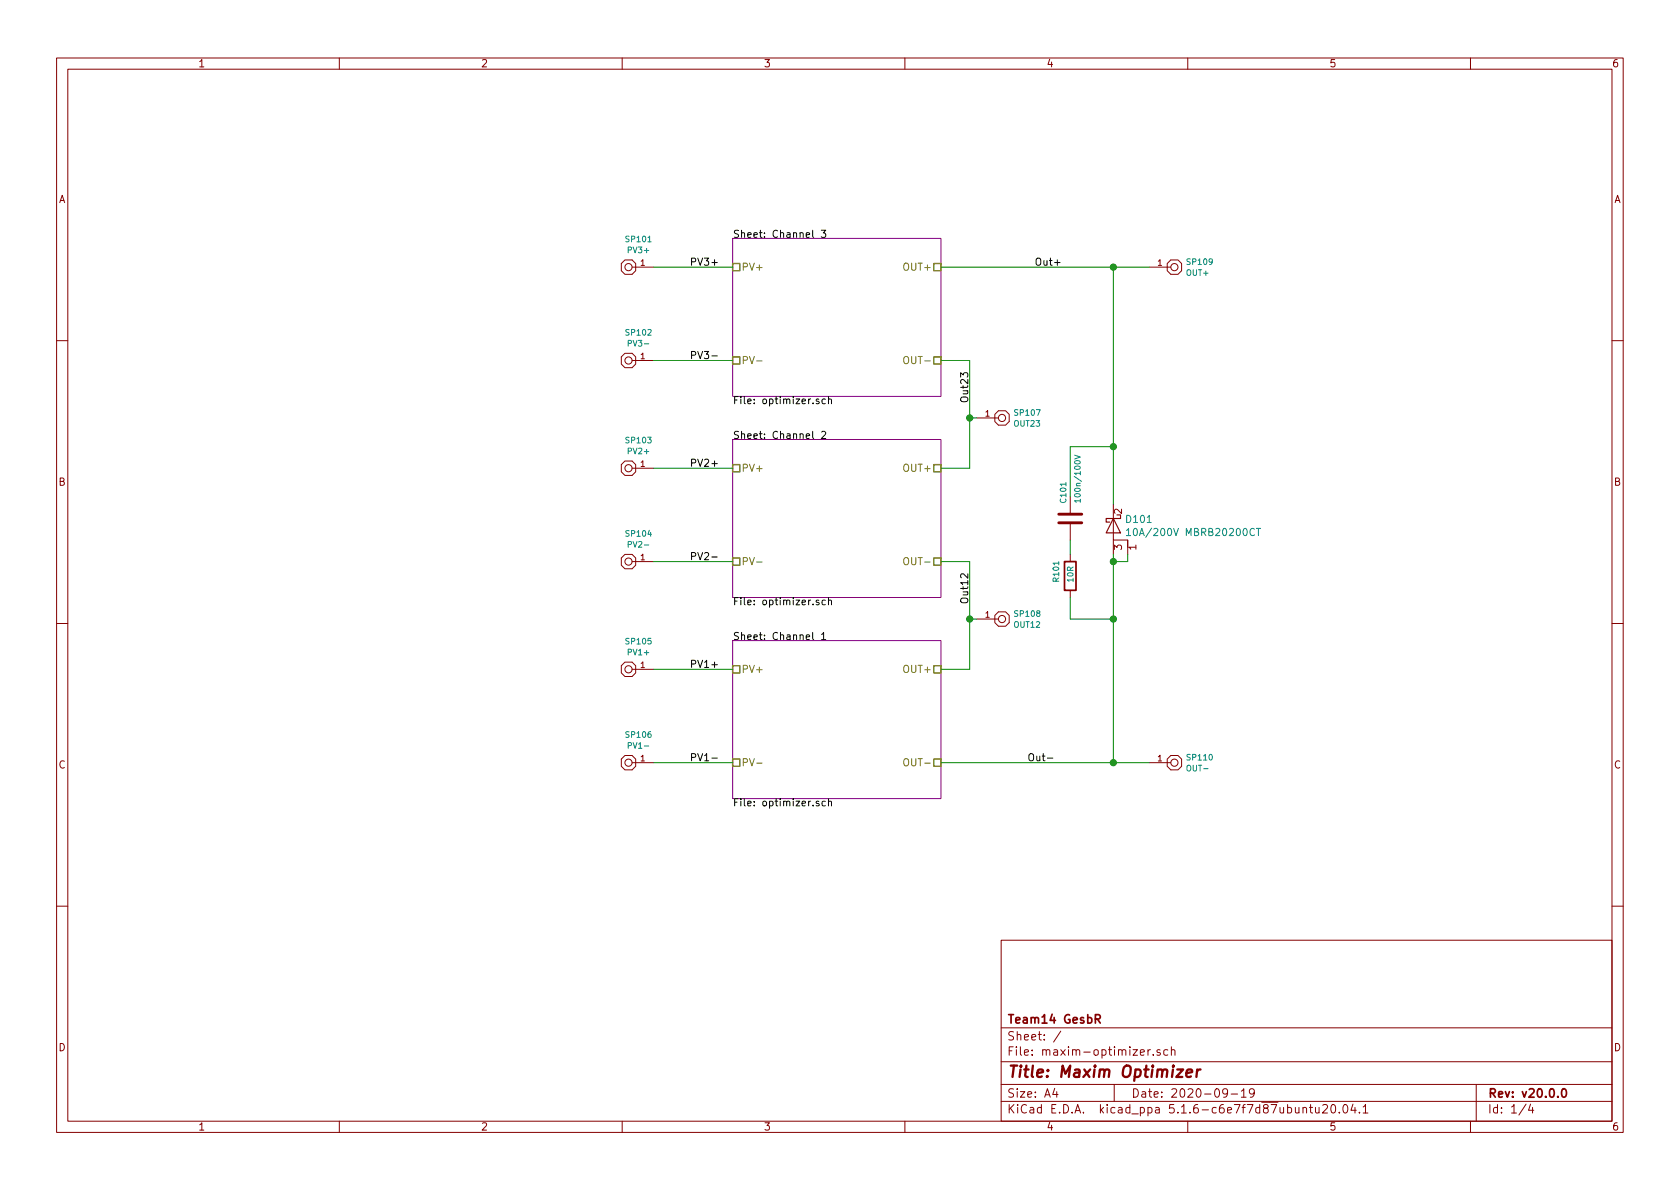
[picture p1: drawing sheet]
EESchema Schematic File Version 4
EELAYER 30 0
EELAYER END
$Descr A4 11693 8268
encoding utf-8
Sheet 1 4
Title "Maxim Optimizer"
Date "2020-09-19"
Rev "v20.0.0"
Comp "Team14 GesbR"
Comment1 ""
Comment2 ""
Comment3 ""
Comment4 ""
$EndDescr
$Sheet
S 5100 4450 1450 1100
U 5F65C4D9
F0 "Channel 1" 50
F1 "optimizer.sch" 50
F2 "PV-" U L 5100 5300 50 
F3 "PV+" U L 5100 4650 50 
F4 "OUT+" U R 6550 4650 50 
F5 "OUT-" U R 6550 5300 50 
$EndSheet
$Sheet
S 5100 3050 1450 1100
U 5F69D945
F0 "Channel 2" 50
F1 "optimizer.sch" 50
F2 "PV-" U L 5100 3900 50 
F3 "PV+" U L 5100 3250 50 
F4 "OUT+" U R 6550 3250 50 
F5 "OUT-" U R 6550 3900 50 
$EndSheet
$Sheet
S 5100 1650 1450 1100
U 5F69D9BA
F0 "Channel 3" 50
F1 "optimizer.sch" 50
F2 "PV-" U L 5100 2500 50 
F3 "PV+" U L 5100 1850 50 
F4 "OUT+" U R 6550 1850 50 
F5 "OUT-" U R 6550 2500 50 
$EndSheet
$Comp
L t14_connectors:SOLDERPAD_THT SP101
U 1 1
P 4400 1850
F 0 "SP101" H 4355 1658 40  0000 C CNN
F 1 "PV3+" H 4355 1734 40  0000 C CNN
F 2 "v5_TestPoint:TestPoint_THTPad_D4.0mm_Drill2.0mm" H 4400 1850 60  0001 C CNN
F 3 "" H 4400 1850 60  0000 C CNN
	1    4400 1850
	-1   0    0    1   
$EndComp
Wire Wire Line
	6550 2500 6750 2500
Wire Wire Line
	6750 2500 6750 2900
Wire Wire Line
	6750 3250 6550 3250
Wire Wire Line
	6550 3900 6750 3900
Wire Wire Line
	6750 3900 6750 4300
Wire Wire Line
	6750 4650 6550 4650
Wire Wire Line
	8000 1850 7750 1850
Wire Wire Line
	8000 5300 7750 5300
Wire Wire Line
	4550 1850 5100 1850
Wire Wire Line
	5100 2500 4550 2500
Wire Wire Line
	5100 3250 4550 3250
Wire Wire Line
	5100 3900 4550 3900
Wire Wire Line
	5100 4650 4550 4650
Wire Wire Line
	5100 5300 4550 5300
$Comp
L v4_device:D_Schottky_AKA D101
U 1 1
P 7750 3650
F 0 "D101" V 7704 3729 50  0000 L CNN
F 1 "10A/200V MBRB20200CT" V 7795 3729 50  0000 L CNN
F 2 "t14_standardSMD:DPAK-2" H 7750 3650 50  0001 C CNN
F 3 "~" H 7750 3650 50  0001 C CNN
	1    7750 3650
	0    1    1    0   
$EndComp
Wire Wire Line
	7750 3500 7750 3100
Connection ~ 7750 1850
Wire Wire Line
	7750 1850 6550 1850
Wire Wire Line
	7750 3850 7750 3900
Connection ~ 7750 5300
Wire Wire Line
	7750 5300 6550 5300
$Comp
L t14_passive:C C101
U 1 1
P 7450 3600
F 0 "C101" V 7400 3700 40  0000 L CNN
F 1 "100n/100V" V 7500 3700 40  0000 L CNN
F 2 "t14_standardSMD:C1608m" V 7600 3600 30  0001 C CNN
F 3 "" H 7450 3700 60  0001 C CNN
	1    7450 3600
	1    0    0    -1  
$EndComp
Wire Wire Line
	7450 3450 7450 3100
Wire Wire Line
	7450 3100 7750 3100
Connection ~ 7750 3100
Wire Wire Line
	7750 3100 7750 1850
Wire Wire Line
	7450 3750 7450 3850
Wire Wire Line
	7450 4300 7750 4300
Connection ~ 7750 4300
Wire Wire Line
	7750 4300 7750 5300
$Comp
L t14_passive:R R101
U 1 1
P 7450 4000
F 0 "R101" V 7350 3950 40  0000 L CNN
F 1 "10R" V 7450 3950 40  0000 L CNN
F 2 "t14_standardSMD:R1608m" V 7550 3950 30  0001 C CNN
F 3 "" V 7370 3950 30  0001 C CNN
	1    7450 4000
	1    0    0    -1  
$EndComp
Wire Wire Line
	7450 4150 7450 4300
Wire Wire Line
	6800 2900 6750 2900
Connection ~ 6750 2900
Wire Wire Line
	6750 2900 6750 3250
Wire Wire Line
	6800 4300 6750 4300
Connection ~ 6750 4300
Wire Wire Line
	6750 4300 6750 4650
$Comp
L t14_connectors:SOLDERPAD_THT SP102
U 1 1
P 4400 2500
F 0 "SP102" H 4355 2308 40  0000 C CNN
F 1 "PV3-" H 4355 2384 40  0000 C CNN
F 2 "v5_TestPoint:TestPoint_THTPad_D4.0mm_Drill2.0mm" H 4400 2500 60  0001 C CNN
F 3 "" H 4400 2500 60  0000 C CNN
	1    4400 2500
	-1   0    0    1   
$EndComp
$Comp
L t14_connectors:SOLDERPAD_THT SP103
U 1 1
P 4400 3250
F 0 "SP103" H 4355 3058 40  0000 C CNN
F 1 "PV2+" H 4355 3134 40  0000 C CNN
F 2 "v5_TestPoint:TestPoint_THTPad_D4.0mm_Drill2.0mm" H 4400 3250 60  0001 C CNN
F 3 "" H 4400 3250 60  0000 C CNN
	1    4400 3250
	-1   0    0    1   
$EndComp
$Comp
L t14_connectors:SOLDERPAD_THT SP104
U 1 1
P 4400 3900
F 0 "SP104" H 4355 3708 40  0000 C CNN
F 1 "PV2-" H 4355 3784 40  0000 C CNN
F 2 "v5_TestPoint:TestPoint_THTPad_D4.0mm_Drill2.0mm" H 4400 3900 60  0001 C CNN
F 3 "" H 4400 3900 60  0000 C CNN
	1    4400 3900
	-1   0    0    1   
$EndComp
$Comp
L t14_connectors:SOLDERPAD_THT SP105
U 1 1
P 4400 4650
F 0 "SP105" H 4355 4458 40  0000 C CNN
F 1 "PV1+" H 4355 4534 40  0000 C CNN
F 2 "v5_TestPoint:TestPoint_THTPad_D4.0mm_Drill2.0mm" H 4400 4650 60  0001 C CNN
F 3 "" H 4400 4650 60  0000 C CNN
	1    4400 4650
	-1   0    0    1   
$EndComp
$Comp
L t14_connectors:SOLDERPAD_THT SP106
U 1 1
P 4400 5300
F 0 "SP106" H 4355 5108 40  0000 C CNN
F 1 "PV1-" H 4355 5184 40  0000 C CNN
F 2 "v5_TestPoint:TestPoint_THTPad_D4.0mm_Drill2.0mm" H 4400 5300 60  0001 C CNN
F 3 "" H 4400 5300 60  0000 C CNN
	1    4400 5300
	-1   0    0    1   
$EndComp
$Comp
L t14_connectors:SOLDERPAD_THT SP107
U 1 1
P 6950 2900
F 0 "SP107" H 7052 2938 40  0000 L CNN
F 1 "OUT23" H 7052 2862 40  0000 L CNN
F 2 "v5_TestPoint:TestPoint_THTPad_D4.0mm_Drill2.0mm" H 6950 2900 60  0001 C CNN
F 3 "" H 6950 2900 60  0000 C CNN
	1    6950 2900
	1    0    0    -1  
$EndComp
$Comp
L t14_connectors:SOLDERPAD_THT SP108
U 1 1
P 6950 4300
F 0 "SP108" H 7052 4338 40  0000 L CNN
F 1 "OUT12" H 7052 4262 40  0000 L CNN
F 2 "v5_TestPoint:TestPoint_THTPad_D4.0mm_Drill2.0mm" H 6950 4300 60  0001 C CNN
F 3 "" H 6950 4300 60  0000 C CNN
	1    6950 4300
	1    0    0    -1  
$EndComp
$Comp
L t14_connectors:SOLDERPAD_THT SP109
U 1 1
P 8150 1850
F 0 "SP109" H 8252 1888 40  0000 L CNN
F 1 "OUT+" H 8252 1812 40  0000 L CNN
F 2 "v5_TestPoint:TestPoint_THTPad_D4.0mm_Drill2.0mm" H 8150 1850 60  0001 C CNN
F 3 "" H 8150 1850 60  0000 C CNN
	1    8150 1850
	1    0    0    -1  
$EndComp
$Comp
L t14_connectors:SOLDERPAD_THT SP110
U 1 1
P 8150 5300
F 0 "SP110" H 8252 5338 40  0000 L CNN
F 1 "OUT-" H 8252 5262 40  0000 L CNN
F 2 "v5_TestPoint:TestPoint_THTPad_D4.0mm_Drill2.0mm" H 8150 5300 60  0001 C CNN
F 3 "" H 8150 5300 60  0000 C CNN
	1    8150 5300
	1    0    0    -1  
$EndComp
Wire Wire Line
	7750 3900 7850 3900
Wire Wire Line
	7850 3900 7850 3850
Connection ~ 7750 3900
Wire Wire Line
	7750 3900 7750 4300
Text Label 7200 1850 0    50   ~ 0
Out+
Text Label 7150 5300 0    50   ~ 0
Out-
Text Label 6750 4200 1    50   ~ 0
Out12
Text Label 6750 2800 1    50   ~ 0
Out23
Text Label 4800 1850 0    50   ~ 0
PV3+
Text Label 4800 4650 0    50   ~ 0
PV1+
Text Label 4800 3250 0    50   ~ 0
PV2+
Text Label 4800 2500 0    50   ~ 0
PV3-
Text Label 4800 3900 0    50   ~ 0
PV2-
Text Label 4800 5300 0    50   ~ 0
PV1-
$EndSCHEMATC
